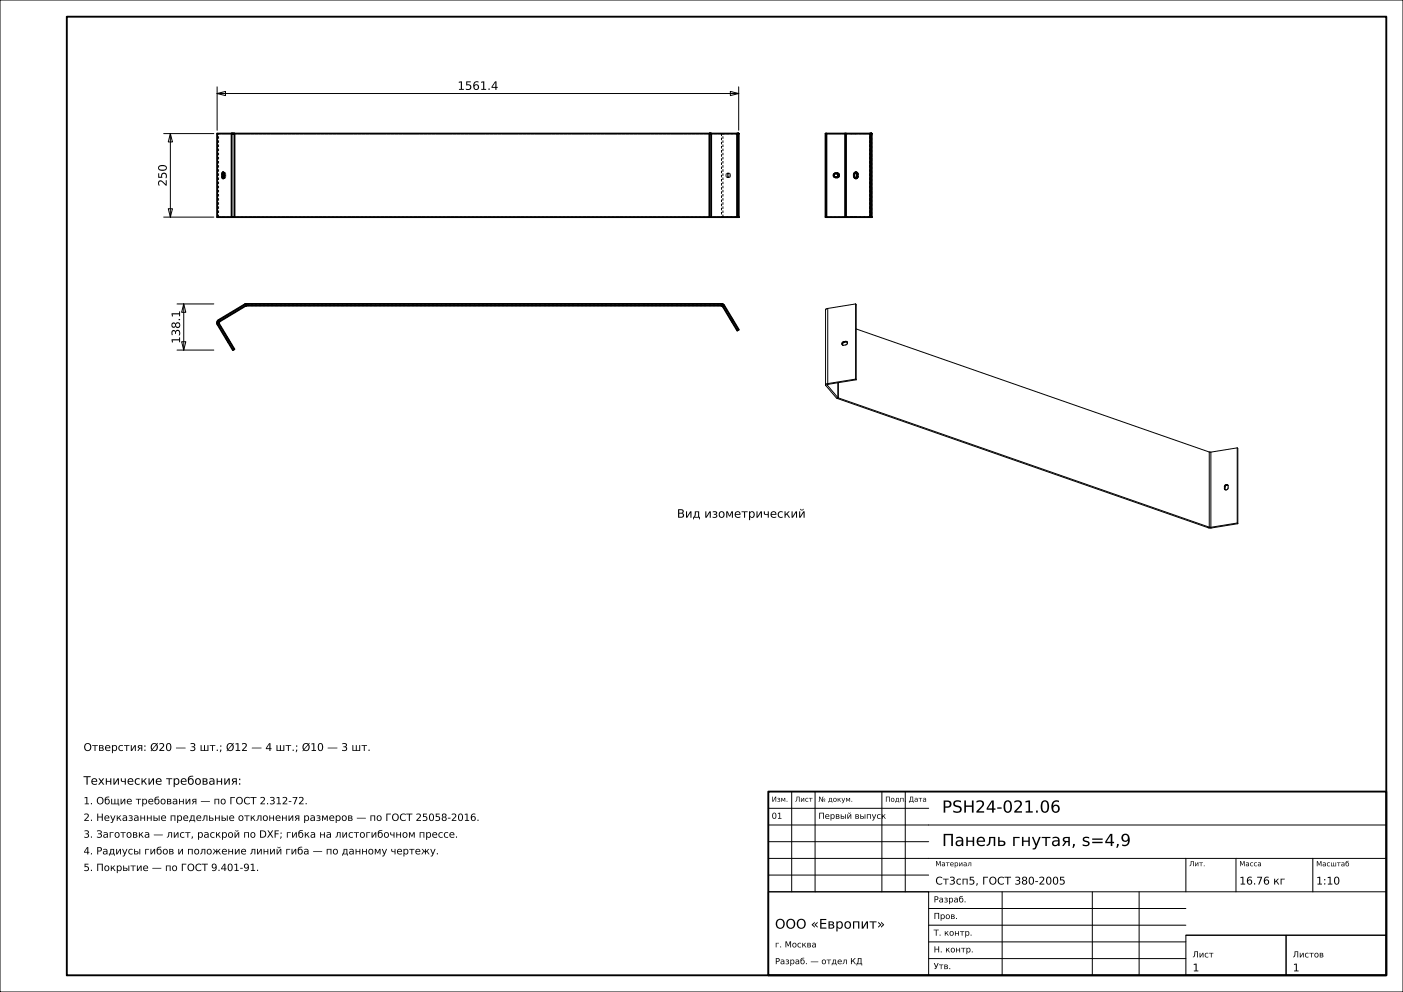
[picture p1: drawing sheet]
<svg xmlns="http://www.w3.org/2000/svg" width="420mm" height="297mm" viewBox="0 0 420 297" stroke-linecap="round" stroke-linejoin="round" font-family="sans-serif">
<g fill="none" stroke="#000" stroke-width=".3">
<path d="M0 0h420v297h-420zM49 40h15M51 40l.6 2.5h-1.2zM51 40v25M65 28l2.5-.6v1.2zM65 26v13M65 28h156.1M218.6 27.4l2.5 .6-2.5 .6zM221.1 26v13M49 65h15M50.4 62.5h1.2l-.6 2.5zM53 91h11"/>
<path d="M55 91l.6 2.5h-1.2zM55 91v13.8M247.1 92.8v22.5M247.1 92.7v.1M247.8 92.3l-.7 .4M247.8 92.3v22.5M256.1 91l.2 .2v22.5M256.1 91l-8.3 1.3M256.1 91v22.5M256.3 98.5l105.7 36.8M53 104.8h11M54.4 102.3h1.2l-.6 2.5z"/>
<path d="M247.1 115.3l3.6 4M247.7 115.2v.1M247.7 115.3l3.1 3.7M247.8 114.8l-.7 .5M250.7 119.3l111 38.7M250.8 119l.2 .1M250.8 114.6v4.4M251 119.1l111 38.7M251 114.6v4.5M251 119.1l-.3 .2M252.6 102.3a.59 .59 0 0 0-.5 .4 .59 .59 0 0 0 .1 .6M252.6 102.3l.1 .2"/>
<path d="M252.7 102.5l-.4 .3-.1 .5M253.1 102.2l.6 .3M253.1 102.2l-.5 .1M253.1 102.2l.2 .2M253.3 102.4l.4 .1M253.3 102.4l-.6 .1M253.7 102.5l-.1 .4-.3 .3-1.1 .1M256.1 113.5l-8.3 1.3M256.1 113.5l.2 .2M256.3 113.7l-8.6 1.5M362 135.3l.5 .1M362 135.3v22.5"/>
<path d="M362.5 135.4v22.5M370.4 134.1l-7.9 1.3M370.4 134.1v22.5M370.4 134.1l.2 .2v22.5M362 157.8l.5 .1M362 157.8l-.3 .2M366.5 145.7v.5M366.5 146.2l.2 .2M366.5 145.7l.2 .2M366.7 146.4v.2M366.7 145.9v.5M367.6 145.3a.65 .65 0 0 0-.9 .6"/>
<path d="M367.6 145.4l.1 .7a.57 .57 0 0 1-.5 .6 .57 .57 0 0 1-.7-.5M367.6 145.4a.59 .59 0 0 0-.7-.3 .59 .59 0 0 0-.4 .6M370.4 156.6l-7.9 1.3M370.4 156.6l.2 .2M370.6 156.8l-7.9 1.3-1-.1M237 237v30M244 237v30M264 237v30M271 237v30M230 257h185M230 252h48M230 247h185"/>
<path d="M230 242h48M355 257v10M370 257v10M393 257v10M230 267h48v25h-48zM230 267h185M230 262h48M278 277h77M278 272h77M300 267v25M327 267v25M341 267v25"/>
<path d="M278 287h77M278 282h77M355 280h30v12h-30zM355 280h60M385 280h30v12h-30z"/>
</g>
<g fill="none" stroke="#000" stroke-width=".56">
<path d="M20 5h395v287h-395zM65 40h156.1v25h-156.1zM69.3 40v25M70.2 40v25M212.4 40v25M212.9 40v25M220.7 40v25M247.1 40h13.8v25h-13.8zM247.4 40v25M253 40v25M253.2 40v25M260.5 40v25"/>
<path d="M66.5 52.2l.1-.5 .3-.1 .2 .6-.2 1.2-.3-.1-.1-.5M66.5 52.2v.6M66.5 52.8h.4M66.5 52.2h.4M66.9 52.8l.1 .4M66.9 52.2v.6M67 51.8l-.1 .4M249.8 52.1l.9-.2a.61 .61 0 0 1 .5 .6 .61 .61 0 0 1-.5 .6l-.9-.2-.2-.4zM250.4 51.9a.61 .61 0 0 1 .5 .6 .61 .61 0 0 1-.5 .6M256.1 51.6l.4 .6M256.5 52.8h.3M256.5 52.2h.3"/>
<path d="M256.5 52.8l-.4 .6M256.5 52.2v.6M256.8 52.2a.52 .52 0 0 0-.6-.6 .52 .52 0 0 0-.5 .6v.6a.52 .52 0 0 0 .5 .6 .52 .52 0 0 0 .6-.6M256.8 52.2v.6M73.8 91.5h142.1M73.8 91l-8.3 4.8-.4 .5v.9l4.6 7.6 .5-.2-4.6-7.7-.1-.4 8.3-5M73.8 91h142.1M73.8 91v.5M215.9 91l.9 .5 4.3 7.2-.4 .3-4.3-7.3-.5-.2M215.9 91v.5M230 237h185v55h-185z"/>
</g>
<g fill="none" stroke="#000" stroke-width=".3" stroke-dasharray=".7 .5" stroke-linecap="butt">
<path d="M65 40h.4M65.4 40h4.4M69.8 40h-.5M69.8 40h.1M69.9 40h.1M70 40h.1M70.1 40h.1M70.2 40h142.2M212.4 40h.1M212.5 40h.1M212.6 40h.3M212.6 40h7.8"/>
<path d="M216 40v25M216.4 40h-.4M216.4 40h4.6M220.4 40h.3M220.4 40h.1M220.5 40h.1M220.6 40h.4M220.6 40h-4.6M221 40h.1M247.1 40h7.7M253 40h7.2M254.8 40h.1"/>
<path d="M254.9 40h.1M255 40h.1M255 40h-.2M255 40h-2M255.1 40h-.1M255.1 40h.1M255.2 40h-.1M255.2 40h.1M255.3 40h-.1M255.3 40h.1M255.4 40h-.1M255.4 40h.1"/>
<path d="M255.5 40h-.1M255.5 40h.1M255.6 40h-.1M255.6 40h.1M255.7 40h-.1M255.7 40h.4M255.7 40h.1M255.8 40h.1M255.9 40h.1M256 40h.1M256.1 40h4.7M260.2 40h.3"/>
<path d="M260.2 40h.1M260.3 40h.1M260.4 40h.4M260.4 40h-4.7M260.4 40h.5M260.8 40h.1M260.9 40v25M67 51.8l.1-.1M67.1 53.3l-.1-.1M67.1 51.7v-.1M67.1 53.4v-.1M67.1 51.6h.1"/>
<path d="M67.2 53.4h-.1M67.2 51.6h.1M67.3 53.4h-.1M67.3 51.6l.1 .1M67.4 53.3l-.1 .1M67.4 51.7v.1M67.4 53.2v.1M67.4 51.8l.1 .2M67.5 53l-.1 .2M67.5 52v.2M67.5 52.8v.2M67.5 52.2v.6"/>
<path d="M217.3 52.5v.2M217.3 52.3v.2M217.3 52.7l.1 .2M217.4 52.1l-.1 .2M217.4 52.9l.1 .1M217.5 52l-.1 .1M217.5 53v.1M217.5 51.9v.1M217.5 53.1h.1M217.6 51.9h-.1M217.6 53.1h.3M217.8 52.5v-.2"/>
<path d="M217.8 52.7v-.2M217.8 52.3v-.2M217.8 52.9v-.2M217.8 52.1l.1-.1M217.9 53l-.1-.1M217.9 52v-.1M217.9 53.1h.1M217.9 51.9h-.3M217.9 53.1v-.1M217.9 51.9h.1M218 53.1h-.1M218 51.9h.1"/>
<path d="M218 53.1h.1M218 51.9h-.1M218.1 53.1v-.1M218.1 51.9h-.1M218.1 51.9h-.5M218.1 53.1h-.5M218.1 53.1h-.1M218.1 51.9h.3M218.1 53l.1-.1M218.1 52v-.1M218.2 52.9v-.2M218.2 52.1l-.1-.1"/>
<path d="M218.2 52.7v-.2M218.2 52.3v-.2M218.2 52.5v-.2M218.4 53.1h-.3M218.4 53.1h-.5M218.4 51.9h-.5M218.4 51.9h.1M218.5 51.9v.1M218.5 53.1h-.1M218.5 52l.1 .1M218.5 53v.1M218.6 52.1l.1 .2"/>
<path d="M218.6 52.9l-.1 .1M218.7 52.3v.2M218.7 52.7l-.1 .2M218.7 52.5v.2M249.4 52.5v-.1M249.4 52.6v-.1M249.4 52.4v-.1M249.4 52.7v-.1M249.4 52.3l.1-.1M249.5 52.8l-.1-.1M249.5 52.2v-.1M249.5 52.9v-.1"/>
<path d="M249.5 52.1l.1-.1M249.6 53l-.1-.1M249.6 52l.1-.1M249.7 53.1l-.1-.1M249.7 51.9h.1M249.8 53.1h-.1M249.8 51.9h.1M249.9 51.9h.2M249.9 53.1h.2M249.9 53.1h-.1M249.9 51.9h.5M250.4 53.1h-.5"/>
<path d="M250.4 53.1h.3M250.4 51.9h.3M255.5 52.8v-.6M255.5 52.2v-.1M255.5 52.9v-.1M255.5 52.1v-.1M255.5 53v-.1M255.5 52l.1-.1M255.6 53.1l-.1-.1M255.6 51.9v-.1M255.6 53.2v-.1M255.6 51.8l.1-.1"/>
<path d="M255.7 53.3l-.1-.1M255.7 51.7l.1-.1M255.8 53.4l-.1-.1M255.8 51.6h.1M255.9 53.4h-.1M255.9 51.6h.1M256 53.4h-.1M256 51.6h.1M256.1 53.4h-.1M65 65h.4M65.4 65v-25M69.3 65h.5"/>
<path d="M69.8 65h-4.4M69.9 65h-.1M70 65h-.1M70.1 65h-.1M70.2 65h-.1M212.4 65h-142.2M212.5 65h-.1M212.6 65h-.1M212.9 65h-.3M216 65h4.6M216.4 65h4.6M216.4 65h-.4"/>
<path d="M216.4 65v-25M220.4 65h-7.8M220.5 65h-.1M220.6 65h-.1M220.7 65h-.3M221 65h-.4M221 65h.1M247.1 65h7.7M253 65h2M254.8 65h.1M254.8 65h.2M254.9 65h.1"/>
<path d="M255 65h.1M255.1 65h.1M255.2 65h.1M255.3 65h.1M255.4 65h.1M255.5 65h.1M255.6 65h.1M255.7 65h4.7M255.7 65h.1M255.8 65h.1M255.9 65h.1M256 65h.1"/>
<path d="M256.1 65h4.7M256.1 65h-.4M260.2 65h-7.2M260.3 65h-.1M260.4 65h-.1M260.4 65v-25M260.5 65h-.3M260.8 65h-.4M260.8 65h.1M260.9 65h-.5M65 96.8v-.3M65 96.5l.1-.2"/>
<path d="M65 97v-.2M65.1 96.3l.1-.2M65.1 97.2l-.1-.2M65.2 96.1l.1-.2M65.3 95.9l.2-.1M65.5 95.8l7.7-4.7M65.5 96.6v-.1M65.5 96.8v-.2M65.5 96.5l.1-.2M65.6 96.9l-.1-.1M65.6 96.3l.1-.1M65.7 96.2l7.8-4.6"/>
<path d="M73.2 91.1h.2M73.4 91.1l.2-.1M73.5 91.6l.1-.1M73.6 91h.2M73.6 91.5h.2M73.8 91.5h142.1M73.8 91h142.1M215.9 91h.2M215.9 91.5h.2M216.1 91.5l.2 .1M216.1 91l.2 .1M216.3 91.6l.1 .1"/>
<path d="M216.3 91.1l.2 .1M216.4 91.7l4.3 7.3M216.5 91.2l.2 .1M216.7 91.3l.1 .2M216.8 91.5l4.3 7.2M218.6 95.4v.1M218.6 95.5v-.1M218.6 95.5l.1 .1M218.7 95.6l-.1-.1M218.7 95.6l.1 .1M218.8 95.7v.1M218.8 95.7l-.1-.1"/>
<path d="M218.8 95.8l.1 .2M218.8 95.8v-.1M218.9 96l.1 .1M218.9 96l-.1-.2M219 96.1v.1M219 96.1l-.1-.1M219 95.2l-.4 .2M219 95.2h.1M219 96.2l.1 .1M219 96.2v-.1M219.1 95.2h-.1M219.1 95.2v.1"/>
<path d="M219.1 95.3v-.1M219.1 95.3v.1M219.1 96.3v.1M219.1 96.3l-.1-.1M219.1 95.4v-.1M219.1 95.4l.1 .1M219.1 96.4h.1M219.1 96.4v-.1M219.2 96.4v.1M219.2 96.4h-.1M219.2 95.5l-.1-.1M219.2 95.5l.1 .1"/>
<path d="M219.2 96.5v-.1M219.3 95.6l-.1-.1M219.3 95.6v.1M219.3 95.7v-.1M219.3 95.7l.1 .1M219.4 95.8l-.1-.1M219.4 95.8l.1 .1M219.5 95.9l-.1-.1M219.5 95.9v.1M219.5 96v-.1M219.5 96l.1 .1M219.6 96.1l-.1-.1"/>
<path d="M219.6 96.1v.1M219.6 96.2v-.1M219.6 96.2l-.4 .3M221.1 98.7l-.4 .3M67.5 101v.1M67.5 101.1v-.1M67.5 101.1v.1M67.5 101.2v-.1M67.5 101.2h.1M67.6 101.2h-.1M67.6 101.2v.1M67.6 101.3v-.1"/>
<path d="M67.6 101.3l.1 .1M67.7 101.4l-.1-.1M67.7 101.4v.1M67.7 101.5v-.1M67.7 101.5l.1 .1M67.8 101.6l.3 .5M67.8 101.6l-.1-.1M67.9 100.8v.1M67.9 100.9v-.1M67.9 100.9h.1M68 100.9h-.1M68 100.9v.1"/>
<path d="M68 101v-.1M68 101l.1 .1M68.1 101.1l-.1-.1M68.1 102.1l-.3-.5M68.1 101.1v.1M68.1 102.1v.1M68.1 101.2v-.1M68.1 101.2h.1M68.1 102.2h.1M68.1 102.2v-.1M68.2 101.2h-.1M68.2 101.2v.1"/>
<path d="M68.2 102.2v.1M68.2 102.2h-.1M68.2 101.3v-.1M68.2 101.3l.3 .5M68.2 102.3v-.1M68.2 102.3l.1 .1M68.3 102.4l-.1-.1M68.3 102.4v.1M68.3 102.5v-.1M68.3 102.5h.1M68.4 102.5v.1M68.4 102.5h-.1"/>
<path d="M68.4 102.6v-.1M68.5 101.8v.1M68.5 101.8l-.3-.5M68.5 101.9h.1M68.5 101.9v-.1M68.6 101.9v.1M68.6 101.9h-.1M68.6 102v-.1M68.6 102l.1 .1M68.7 102.1l-.1-.1M68.7 102.1v.1M68.7 102.2v-.1"/>
<path d="M68.7 102.2h.1M68.8 102.2v.1M68.8 102.2h-.1M68.8 102.3v-.1M69.7 104.8l-4.6-7.6M69.7 104.8l.5-.2M70.2 104.6l-4.6-7.7"/>
</g>
<g font-size="5">
<text x="282" y="243.3">PSH24-021.06</text>
<text x="282" y="253.3">Панель гнутая, s=4,9</text>
</g>
<text font-size="4" x="232" y="278">ООО «Европит»</text>
<g font-size="3.5">
<text x="137" y="26.9">1561.4</text>
<text x="49.9" y="55.8" transform="rotate(-90 49.9 55.8)">250</text>
<text x="53.9" y="102.9" transform="rotate(-90 53.9 102.9)">138.1</text>
<text x="202.6" y="155">Вид изометрический</text>
<text x="25" y="234.9">Технические требования:</text>
</g>
<g font-size="3.2">
<text x="25" y="224.8">Отверстия: Ø20 — 3 шт.; Ø12 — 4 шт.; Ø10 — 3 шт.</text>
<text x="280" y="264.8">Ст3сп5, ГОСТ 380-2005</text>
<text x="371" y="264.8">16.76 кг</text>
<text x="394" y="264.8">1:10</text>
<text x="357" y="290.8">1</text>
<text x="387" y="290.8">1</text>
</g>
<g font-size="3">
<text x="25" y="240.8">1. Общие требования — по ГОСТ 2.312-72.</text>
<text x="25" y="245.8">2. Неуказанные предельные отклонения размеров — по ГОСТ 25058-2016.</text>
<text x="25" y="250.8">3. Заготовка — лист, раскрой по DXF; гибка на листогибочном прессе.</text>
<text x="25" y="255.8">4. Радиусы гибов и положение линий гиба — по данному чертежу.</text>
<text x="25" y="260.8">5. Покрытие — по ГОСТ 9.401-91.</text>
</g>
<g font-size="2.5">
<text x="231" y="245.1">01</text>
<text x="245" y="245.1">Первый выпуск</text>
<text x="279.5" y="270.2">Разраб.</text>
<text x="279.5" y="275.1">Пров.</text>
<text x="279.5" y="280.1">Т. контр.</text>
<text x="232" y="283.6">г. Москва</text>
<text x="279.5" y="285.1">Н. контр.</text>
<text x="357" y="286.6">Лист</text>
<text x="387" y="286.6">Листов</text>
<text x="232" y="288.7">Разраб. — отдел КД</text>
<text x="279.5" y="290.1">Утв.</text>
</g>
<g font-size="2.1">
<text x="231" y="240">Изм.</text>
<text x="238" y="240">Лист</text>
<text x="245" y="240">№ докум.</text>
<text x="265" y="240">Подп.</text>
<text x="272" y="240">Дата</text>
<text x="280" y="259.3">Материал</text>
<text x="356" y="259.3">Лит.</text>
<text x="371" y="259.3">Масса</text>
<text x="394" y="259.4">Масштаб</text>
</g>
</svg>
